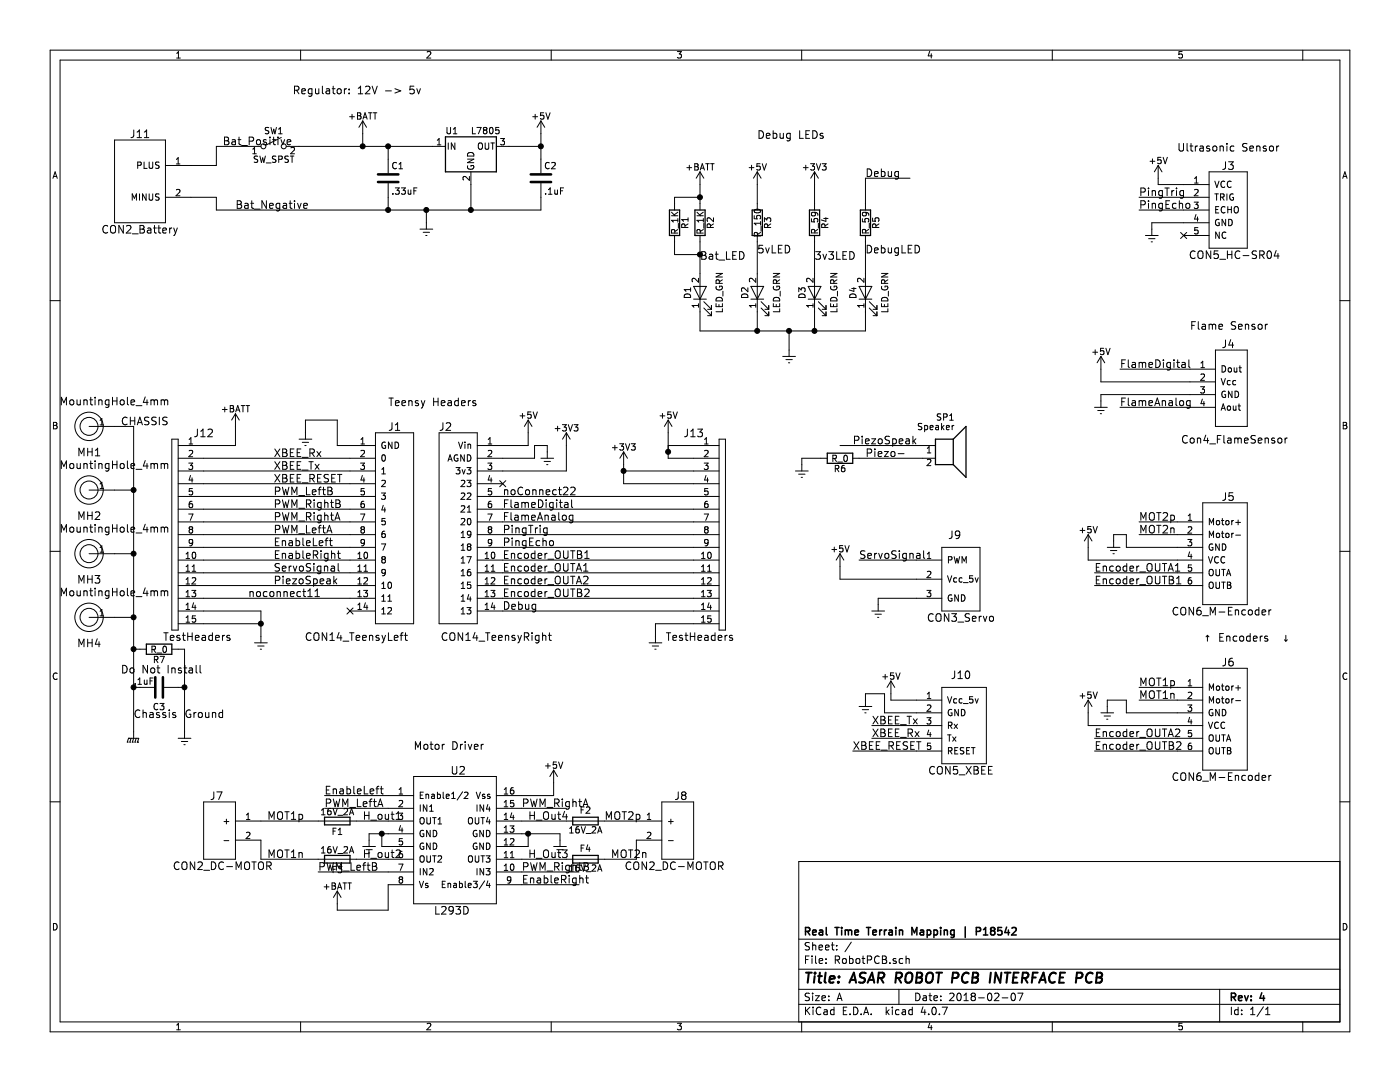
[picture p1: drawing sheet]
EESchema Schematic File Version 2
LIBS:power
LIBS:device
LIBS:switches
LIBS:relays
LIBS:motors
LIBS:transistors
LIBS:conn
LIBS:linear
LIBS:regul
LIBS:74xx
LIBS:cmos4000
LIBS:adc-dac
LIBS:MyLIB
LIBS:memory
LIBS:xilinx
LIBS:microcontrollers
LIBS:dsp
LIBS:microchip
LIBS:analog_switches
LIBS:motorola
LIBS:texas
LIBS:intel
LIBS:audio
LIBS:interface
LIBS:digital-audio
LIBS:philips
LIBS:display
LIBS:cypress
LIBS:siliconi
LIBS:opto
LIBS:atmel
LIBS:contrib
LIBS:valves
LIBS:RobotPCB-cache
EELAYER 25 0
EELAYER END
$Descr A 11000 8500
encoding utf-8
Sheet 1 1
Title "ASAR ROBOT PCB INTERFACE PCB "
Date "2018-02-07"
Rev "4"
Comp "Real Time Terrain Mapping | P18542"
Comment1 ""
Comment2 ""
Comment3 ""
Comment4 ""
$EndDescr
$Comp
L CON3_Servo J9
U 1 1
P 7200 4200
F 0 "J9" H 7500 4200 60  0000 C CNN
F 1 "CON3_Servo" H 7550 3550 60  0000 C CNN
F 2 "footprints:5-103634-2" H 7500 4200 60  0001 C CNN
F 3 "" H 7500 4200 60  0001 C CNN
F 4 "5-103634-2" H 7200 4200 60  0001 C CNN "P/N"
F 5 "TE Connectivity" H 7200 4200 60  0001 C CNN "MFG"
F 6 "CONN HEADER RTANG 3POS PCB TIN" H 7200 4200 60  0001 C CNN "Description"
F 7 "1.11" H 7200 4200 60  0001 C CNN "Cost"
	1    7200 4200
	1    0    0    -1  
$EndComp
$Comp
L CON14_TeensyRight J2
U 1 1
P 3950 4900
F 0 "J2" H 3500 6450 60  0000 C CNN
F 1 "CON14_TeensyRight" H 3900 4800 60  0000 C CNN
F 2 "Socket_Strips:Socket_Strip_Straight_1x14_Pitch2.54mm" H 3900 4800 60  0001 C CNN
F 3 "" H 3900 4800 60  0001 C CNN
F 4 "PPTC141LFBN-RC" H 3950 4900 60  0001 C CNN "P/N"
F 5 "Sullins Connector" H 3950 4900 60  0001 C CNN "MFG"
F 6 "CONN HEADER FEMALE 14POS.1\" TIN" H 3950 4900 60  0001 C CNN "Description"
F 7 ".91" H 3950 4900 60  0001 C CNN "Cost"
	1    3950 4900
	1    0    0    -1  
$EndComp
$Comp
L CON14_TeensyLeft J1
U 1 1
P 2750 4950
F 0 "J1" H 3100 6550 60  0000 C CNN
F 1 "CON14_TeensyLeft" H 2800 4900 60  0000 C CNN
F 2 "Socket_Strips:Socket_Strip_Straight_1x14_Pitch2.54mm" H 3050 6600 60  0001 C CNN
F 3 "" H 3050 6600 60  0001 C CNN
F 4 "PPTC141LFBN-RC" H 2750 4950 60  0001 C CNN "P/N"
F 5 "Sullins Connector" H 2750 4950 60  0001 C CNN "MFG"
F 6 "CONN HEADER FEMALE 14POS.1\" TIN" H 2750 4950 60  0001 C CNN "Description"
F 7 "0.91" H 2750 4950 60  0001 C CNN "Cost"
	1    2750 4950
	1    0    0    -1  
$EndComp
$Comp
L CON5_XBEE J10
U 1 1
P 7200 6050
F 0 "J10" H 7550 6800 60  0000 C CNN
F 1 "CON5_XBEE" H 7550 6050 60  0000 C CNN
F 2 "Socket_Strips:Socket_Strip_Straight_1x05_Pitch2.54mm" H 7200 6050 60  0001 C CNN
F 3 "" H 7200 6050 60  0001 C CNN
F 4 "PPTC051LFBN-RC" H 7200 6050 60  0001 C CNN "P/N"
F 5 "Sullins Connector" H 7200 6050 60  0001 C CNN "MFG"
F 6 "CONN HEADER FEM 5POS .1\" SGL TIN" H 7200 6050 60  0001 C CNN "Description"
F 7 "0.47" H 7200 6050 60  0001 C CNN "Cost"
	1    7200 6050
	1    0    0    -1  
$EndComp
$Comp
L SW_SPST SW1
U 1 1
P 2150 1150
F 0 "SW1" H 2150 1275 50  0000 C CNN
F 1 "SW_SPST" H 2150 1050 50  0000 C CNN
F 2 "footprints:WireConnection_1.20mmDrill" H 2150 1150 50  0001 C CNN
F 3 "" H 2150 1150 50  0001 C CNN
F 4 "100SP1T1B1M1QEH" H 2150 1150 60  0001 C CNN "P/N"
F 5 "E-Switch" H 2150 1150 60  0001 C CNN "MFG"
F 6 "SWITCH TOGGLE SPDT 5A 120V" H 2150 1150 60  0001 C CNN "Description"
F 7 "2.11" H 2150 1150 60  0001 C CNN "Cost"
	1    2150 1150
	1    0    0    -1  
$EndComp
$Comp
L L7805 U1
U 1 1
P 3700 1150
F 0 "U1" H 3550 1275 50  0000 C CNN
F 1 "L7805" H 3700 1275 50  0000 L CNN
F 2 "Power_Integrations:TO-220" H 3725 1000 50  0001 L CIN
F 3 "" H 3700 1100 50  0001 C CNN
F 4 "L7805CV" H 3700 1150 60  0001 C CNN "P/N"
F 5 "STMicroelectronics" H 3700 1150 60  0001 C CNN "MFG"
F 6 "IC REG LINEAR 5V 1.5A TO220AB" H 3700 1150 60  0001 C CNN "Description"
F 7 "0.45" H 3700 1150 60  0001 C CNN "Cost"
	1    3700 1150
	1    0    0    -1  
$EndComp
$Comp
L C C1
U 1 1
P 3050 1400
F 0 "C1" H 3075 1500 50  0000 L CNN
F 1 ".33uF" H 3075 1300 50  0000 L CNN
F 2 "Capacitors_SMD:C_1206_HandSoldering" H 3088 1250 50  0001 C CNN
F 3 "" H 3050 1400 50  0001 C CNN
F 4 "MURATA" H 3050 1400 60  0001 C CNN "MFG"
F 5 "CAP CER 0.33UF 50V X7R 1206" H 3050 1400 60  0001 C CNN "Description"
F 6 "GRM319R71H334KA01D" H 3050 1400 60  0001 C CNN "P/N"
F 7 ".44" H 3050 1400 60  0001 C CNN "Cost"
	1    3050 1400
	1    0    0    -1  
$EndComp
$Comp
L C C2
U 1 1
P 4250 1400
F 0 "C2" H 4275 1500 50  0000 L CNN
F 1 ".1uF" H 4275 1300 50  0000 L CNN
F 2 "Capacitors_SMD:C_1206_HandSoldering" H 4288 1250 50  0001 C CNN
F 3 "" H 4250 1400 50  0001 C CNN
F 4 "GRM319R71H104KA01D" H 4250 1400 60  0001 C CNN "P/N"
F 5 "Murata" H 4250 1400 60  0001 C CNN "MFG"
F 6 "CAP CER 0.1UF 50V X7R 1206" H 4250 1400 60  0001 C CNN "Decription"
F 7 "0.26" H 4250 1400 60  0001 C CNN "Cost"
	1    4250 1400
	1    0    0    -1  
$EndComp
$Comp
L L293D U2
U 1 1
P 3700 7100
F 0 "U2" H 3600 8150 60  0000 C CNN
F 1 "L293D" H 3550 7050 60  0000 C CNN
F 2 "footprints:L293D" H 3700 7100 60  0001 C CNN
F 3 "" H 3700 7100 60  0001 C CNN
F 4 "L293D" H 3700 7100 60  0001 C CNN "P/N"
F 5 "ST Microelectronics" H 3700 7100 60  0001 C CNN "MFG"
F 6 "IC MOTOR DRIVER PAR 16-DIP" H 3700 7100 60  0001 C CNN "Description"
F 7 "3.91" H 3700 7100 60  0001 C CNN "Cost"
	1    3700 7100
	1    0    0    -1  
$EndComp
$Comp
L Fuse F1
U 1 1
P 2650 6450
F 0 "F1" V 2730 6450 50  0000 C CNN
F 1 "16V_2A" V 2575 6450 50  0000 C CNN
F 2 "footprints:RHEF100" V 2580 6450 50  0001 C CNN
F 3 "" H 2650 6450 50  0001 C CNN
F 4 "RHEF200" V 2650 6450 60  0001 C CNN "P/N"
F 5 "Littlefuse Inc." V 2650 6450 60  0001 C CNN "MFG"
F 6 "PTC RESET FUSE 16V 2A RADIAL" V 2650 6450 60  0001 C CNN "Description"
F 7 ".60" V 2650 6450 60  0001 C CNN "Cost"
	1    2650 6450
	0    1    1    0   
$EndComp
$Comp
L Fuse F2
U 1 1
P 4600 6450
F 0 "F2" V 4680 6450 50  0000 C CNN
F 1 "16V_2A" V 4525 6450 50  0000 C CNN
F 2 "footprints:RHEF100" V 4530 6450 50  0001 C CNN
F 3 "" H 4600 6450 50  0001 C CNN
F 4 "RHEF200" V 4600 6450 60  0001 C CNN "P/N"
F 5 "Littlefuse Inc." V 4600 6450 60  0001 C CNN "MFG"
F 6 "PTC RESET FUSE 16V 2A RADIAL" V 4600 6450 60  0001 C CNN "Description"
F 7 ".60" V 4600 6450 60  0001 C CNN "Cost"
	1    4600 6450
	0    -1   -1   0   
$EndComp
$Comp
L CON2_DC-MOTOR J7
U 1 1
P 1600 6750
F 0 "J7" H 1700 7250 60  0000 C CNN
F 1 "CON2_DC-MOTOR" H 1750 6700 60  0000 C CNN
F 2 "footprints:5-103634-1" H 1750 6700 60  0001 C CNN
F 3 "" H 1750 6700 60  0001 C CNN
F 4 "5-103634-1" H 1600 6750 60  0001 C CNN "P/N"
F 5 "TE Connectivity" H 1600 6750 60  0001 C CNN "MFG"
F 6 "CONN HEADER RTANG 2POS PCB TIN" H 1600 6750 60  0001 C CNN "Description"
F 7 "0.73" H 1600 6750 60  0001 C CNN "Cost"
	1    1600 6750
	1    0    0    -1  
$EndComp
$Comp
L CON2_DC-MOTOR J8
U 1 1
P 5450 6750
F 0 "J8" H 5550 7250 60  0000 C CNN
F 1 "CON2_DC-MOTOR" H 5600 6700 60  0000 C CNN
F 2 "footprints:5-103634-1" H 5600 6700 60  0001 C CNN
F 3 "" H 5600 6700 60  0001 C CNN
F 4 "5-103634-1" H 5450 6750 60  0001 C CNN "P/N"
F 5 "TE Connectivity" H 5450 6750 60  0001 C CNN "MFG"
F 6 "CONN HEADER RTANG 2POS PCB TIN" H 5450 6750 60  0001 C CNN "Description"
F 7 "0.73" H 5450 6750 60  0001 C CNN "Cost"
	1    5450 6750
	-1   0    0    -1  
$EndComp
$Comp
L Speaker SP1
U 1 1
P 7450 3500
F 0 "SP1" H 7500 3725 50  0000 R CNN
F 1 "Speaker" H 7500 3650 50  0000 R CNN
F 2 "footprints:BUZZER" H 7450 3300 50  0001 C CNN
F 3 "" H 7440 3450 50  0001 C CNN
F 4 "PS1240P02BT" H 7450 3500 60  0001 C CNN "P/N"
F 5 "TDK" H 7450 3500 60  0001 C CNN "MFG"
F 6 "AUDIO PIEZO TRANSDUCER 30V TH" H 7450 3500 60  0001 C CNN "Description"
F 7 "0.72" H 7450 3500 60  0001 C CNN "Cost"
	1    7450 3500
	1    0    0    -1  
$EndComp
$Comp
L CON5_HC-SR04 J3
U 1 1
P 9300 1900
F 0 "J3" H 8950 2500 60  0000 C CNN
F 1 "CON5_HC-SR04" H 8900 1800 60  0000 C CNN
F 2 "footprints:5-103634-4" H 8900 1800 60  0001 C CNN
F 3 "" H 8900 1800 60  0001 C CNN
F 4 "5-103634-4" H 9300 1900 60  0001 C CNN "P/N"
F 5 "TE Connectivity" H 9300 1900 60  0001 C CNN "MFG"
F 6 "CONN HEADER RTANG 5POS PCB TIN" H 9300 1900 60  0001 C CNN "Description"
F 7 "1.32" H 9300 1900 60  0001 C CNN "Cost"
	1    9300 1900
	-1   0    0    -1  
$EndComp
$Comp
L Con4_FlameSensor J4
U 1 1
P 9350 3350
F 0 "J4" H 9050 4000 60  0000 C CNN
F 1 "Con4_FlameSensor" H 9000 3250 60  0000 C CNN
F 2 "footprints:5-103634-3" H 9000 3250 60  0001 C CNN
F 3 "" H 9000 3250 60  0001 C CNN
F 4 "5-103634-3" H 9350 3350 60  0001 C CNN "P/N"
F 5 "TE Connectivity" H 9350 3350 60  0001 C CNN "MFG"
F 6 "CONN HEADER RTANG 4POS PCB TIN" H 9350 3350 60  0001 C CNN "Description"
F 7 "1.30" H 9350 3350 60  0001 C CNN "Cost"
	1    9350 3350
	-1   0    0    -1  
$EndComp
$Comp
L R R2
U 1 1
P 5500 1750
F 0 "R2" V 5580 1750 50  0000 C CNN
F 1 "R_1K" V 5500 1750 50  0000 C CNN
F 2 "Resistors_SMD:R_1206_HandSoldering" V 5430 1750 50  0001 C CNN
F 3 "" H 5500 1750 50  0001 C CNN
F 4 "RC1206JR-071KL" V 5500 1750 60  0001 C CNN "P/N"
F 5 "Yageo" V 5500 1750 60  0001 C CNN "MFG"
F 6 "RES SMD 1K OHM 5% 1/4W 1206" V 5500 1750 60  0001 C CNN "Description"
F 7 "0.10" V 5500 1750 60  0001 C CNN "Cost"
	1    5500 1750
	1    0    0    -1  
$EndComp
$Comp
L R R3
U 1 1
P 5950 1750
F 0 "R3" V 6030 1750 50  0000 C CNN
F 1 "R_150" V 5950 1750 50  0000 C CNN
F 2 "Resistors_SMD:R_1206_HandSoldering" V 5880 1750 50  0001 C CNN
F 3 "" H 5950 1750 50  0001 C CNN
F 4 "RC1206JR-07150RL" V 5950 1750 60  0001 C CNN "P/N"
F 5 "Yageo" V 5950 1750 60  0001 C CNN "MFG"
F 6 "RES SMD 150 OHM 5% 1/4W 1206" V 5950 1750 60  0001 C CNN "Description"
F 7 "0.10" V 5950 1750 60  0001 C CNN "Cost"
	1    5950 1750
	1    0    0    -1  
$EndComp
$Comp
L R R4
U 1 1
P 6400 1750
F 0 "R4" V 6480 1750 50  0000 C CNN
F 1 "R_59" V 6400 1750 50  0000 C CNN
F 2 "Resistors_SMD:R_1206_HandSoldering" V 6330 1750 50  0001 C CNN
F 3 "" H 6400 1750 50  0001 C CNN
F 4 "RC1206FR-0759RL" V 6400 1750 60  0001 C CNN "P/N"
F 5 "Yageo" V 6400 1750 60  0001 C CNN "MFG"
F 6 "RES SMD 59 OHM 1% 1/4W 1206" V 6400 1750 60  0001 C CNN "Description"
F 7 "0.10" V 6400 1750 60  0001 C CNN "Cost"
	1    6400 1750
	1    0    0    -1  
$EndComp
$Comp
L R R5
U 1 1
P 6800 1750
F 0 "R5" V 6880 1750 50  0000 C CNN
F 1 "R_59" V 6800 1750 50  0000 C CNN
F 2 "Resistors_SMD:R_1206_HandSoldering" V 6730 1750 50  0001 C CNN
F 3 "" H 6800 1750 50  0001 C CNN
F 4 "RC1206FR-0759RL" V 6800 1750 60  0001 C CNN "P/N"
F 5 "Yageo" V 6800 1750 60  0001 C CNN "MFG"
F 6 "RES SMD 59 OHM 1% 1/4W 1206" V 6800 1750 60  0001 C CNN "Description"
F 7 "0.10" V 6800 1750 60  0001 C CNN "Cost"
	1    6800 1750
	1    0    0    -1  
$EndComp
$Comp
L LED D3
U 1 1
P 6400 2300
F 0 "D3" H 6400 2400 50  0000 C CNN
F 1 "LED_GRN" H 6400 2150 50  0000 C CNN
F 2 "LEDs:LED_D5.0mm" H 6400 2300 50  0001 C CNN
F 3 "" H 6400 2300 50  0001 C CNN
F 4 "LTL-4233" H 6400 2300 60  0001 C CNN "P/N"
F 5 "Lite-On Inc." H 6400 2300 60  0001 C CNN "MFG"
F 6 "LED GRN DIFF 5MM ROUND T/H" H 6400 2300 60  0001 C CNN "Description"
F 7 "0.36" H 6400 2300 60  0001 C CNN "Cost"
	1    6400 2300
	0    -1   -1   0   
$EndComp
$Comp
L LED D4
U 1 1
P 6800 2300
F 0 "D4" H 6800 2400 50  0000 C CNN
F 1 "LED_GRN" H 6800 2150 50  0000 C CNN
F 2 "LEDs:LED_D5.0mm" H 6800 2300 50  0001 C CNN
F 3 "" H 6800 2300 50  0001 C CNN
F 4 "LTL-4233" H 6800 2300 60  0001 C CNN "P/N"
F 5 "Lite-On Inc." H 6800 2300 60  0001 C CNN "MFG"
F 6 "LED GRN DIFF 5MM ROUND T/H" H 6800 2300 60  0001 C CNN "Description"
F 7 "0.36" H 6800 2300 60  0001 C CNN "Cost"
	1    6800 2300
	0    -1   -1   0   
$EndComp
$Comp
L LED D1
U 1 1
P 5500 2300
F 0 "D1" H 5500 2400 50  0000 C CNN
F 1 "LED_GRN" H 5500 2150 50  0000 C CNN
F 2 "LEDs:LED_D5.0mm" H 5500 2300 50  0001 C CNN
F 3 "" H 5500 2300 50  0001 C CNN
F 4 "LTL-4233" H 5500 2300 60  0001 C CNN "P/N"
F 5 "Lite-On Inc." H 5500 2300 60  0001 C CNN "MFG"
F 6 "LED GRN DIFF 5MM ROUND T/H" H 5500 2300 60  0001 C CNN "Description"
F 7 "0.36" H 5500 2300 60  0001 C CNN "Cost"
	1    5500 2300
	0    -1   -1   0   
$EndComp
$Comp
L LED D2
U 1 1
P 5950 2300
F 0 "D2" H 5950 2400 50  0000 C CNN
F 1 "LED_GRN" H 5950 2150 50  0000 C CNN
F 2 "LEDs:LED_D5.0mm" H 5950 2300 50  0001 C CNN
F 3 "" H 5950 2300 50  0001 C CNN
F 4 "LTL-4233" H 5950 2300 60  0001 C CNN "P/N"
F 5 "Lite-On Inc." H 5950 2300 60  0001 C CNN "MFG"
F 6 "LED GRN DIFF 5MM ROUND T/H" H 5950 2300 60  0001 C CNN "Description"
F 7 "0.36" H 5950 2300 60  0001 C CNN "Cost"
	1    5950 2300
	0    -1   -1   0   
$EndComp
$Comp
L Earth #PWR01
U 1 1
P 3350 1750
F 0 "#PWR01" H 3350 1500 50  0001 C CNN
F 1 "Earth" H 3350 1600 50  0001 C CNN
F 2 "" H 3350 1750 50  0001 C CNN
F 3 "" H 3350 1750 50  0001 C CNN
	1    3350 1750
	1    0    0    -1  
$EndComp
$Comp
L +BATT #PWR02
U 1 1
P 2850 1050
F 0 "#PWR02" H 2850 900 50  0001 C CNN
F 1 "+BATT" H 2850 1190 50  0000 C CNN
F 2 "" H 2850 1050 50  0001 C CNN
F 3 "" H 2850 1050 50  0001 C CNN
	1    2850 1050
	1    0    0    -1  
$EndComp
$Comp
L +5V #PWR03
U 1 1
P 4250 1050
F 0 "#PWR03" H 4250 900 50  0001 C CNN
F 1 "+5V" H 4250 1190 50  0000 C CNN
F 2 "" H 4250 1050 50  0001 C CNN
F 3 "" H 4250 1050 50  0001 C CNN
	1    4250 1050
	1    0    0    -1  
$EndComp
$Comp
L +BATT #PWR04
U 1 1
P 5500 1450
F 0 "#PWR04" H 5500 1300 50  0001 C CNN
F 1 "+BATT" H 5500 1590 50  0000 C CNN
F 2 "" H 5500 1450 50  0001 C CNN
F 3 "" H 5500 1450 50  0001 C CNN
	1    5500 1450
	1    0    0    -1  
$EndComp
$Comp
L +5V #PWR05
U 1 1
P 5950 1450
F 0 "#PWR05" H 5950 1300 50  0001 C CNN
F 1 "+5V" H 5950 1590 50  0000 C CNN
F 2 "" H 5950 1450 50  0001 C CNN
F 3 "" H 5950 1450 50  0001 C CNN
	1    5950 1450
	1    0    0    -1  
$EndComp
$Comp
L +3V3 #PWR06
U 1 1
P 6400 1450
F 0 "#PWR06" H 6400 1300 50  0001 C CNN
F 1 "+3V3" H 6400 1590 50  0000 C CNN
F 2 "" H 6400 1450 50  0001 C CNN
F 3 "" H 6400 1450 50  0001 C CNN
	1    6400 1450
	1    0    0    -1  
$EndComp
$Comp
L Earth #PWR07
U 1 1
P 2400 3400
F 0 "#PWR07" H 2400 3150 50  0001 C CNN
F 1 "Earth" H 2400 3250 50  0001 C CNN
F 2 "" H 2400 3400 50  0001 C CNN
F 3 "" H 2400 3400 50  0001 C CNN
	1    2400 3400
	1    0    0    -1  
$EndComp
Text Label 2150 3700 0    60   ~ 0
XBEE_Tx
Text Label 2150 3600 0    60   ~ 0
XBEE_Rx
Text Label 2150 3800 0    60   ~ 0
XBEE_RESET
Text Label 2150 3900 0    60   ~ 0
PWM_LeftB
Text Label 2150 4000 0    60   ~ 0
PWM_RightB
Text Label 2150 4100 0    60   ~ 0
PWM_RightA
Text Label 2150 4200 0    60   ~ 0
PWM_LeftA
Text Label 2150 4300 0    60   ~ 0
EnableLeft
Text Label 2150 4400 0    60   ~ 0
EnableRight
Text Label 2150 4500 0    60   ~ 0
ServoSignal
Text Label 2150 4600 0    60   ~ 0
PiezoSpeak
$Comp
L +5V #PWR08
U 1 1
P 4150 3400
F 0 "#PWR08" H 4150 3250 50  0001 C CNN
F 1 "+5V" H 4150 3540 50  0000 C CNN
F 2 "" H 4150 3400 50  0001 C CNN
F 3 "" H 4150 3400 50  0001 C CNN
	1    4150 3400
	1    0    0    -1  
$EndComp
$Comp
L Earth #PWR09
U 1 1
P 4300 3550
F 0 "#PWR09" H 4300 3300 50  0001 C CNN
F 1 "Earth" H 4300 3400 50  0001 C CNN
F 2 "" H 4300 3550 50  0001 C CNN
F 3 "" H 4300 3550 50  0001 C CNN
	1    4300 3550
	1    0    0    -1  
$EndComp
$Comp
L +3V3 #PWR010
U 1 1
P 4450 3500
F 0 "#PWR010" H 4450 3350 50  0001 C CNN
F 1 "+3V3" H 4450 3640 50  0000 C CNN
F 2 "" H 4450 3500 50  0001 C CNN
F 3 "" H 4450 3500 50  0001 C CNN
	1    4450 3500
	1    0    0    -1  
$EndComp
Text Label 3950 4500 0    60   ~ 0
Encoder_OUTA1
Text Label 3950 4400 0    60   ~ 0
Encoder_OUTB1
Text Label 3950 4600 0    60   ~ 0
Encoder_OUTA2
Text Label 3950 4700 0    60   ~ 0
Encoder_OUTB2
Text Label 3950 4000 0    60   ~ 0
FlameDigital
Text Label 3950 4100 0    60   ~ 0
FlameAnalog
Text Label 3950 4200 0    60   ~ 0
PingTrig
Text Label 3950 4300 0    60   ~ 0
PingEcho
Text Label 3950 4800 0    60   ~ 0
Debug
Text Label 6800 1400 0    60   ~ 0
Debug
Text Label 2100 6450 0    60   ~ 0
MOT1p
Text Label 2100 6750 0    60   ~ 0
MOT1n
$Comp
L Earth #PWR011
U 1 1
P 2900 6600
F 0 "#PWR011" H 2900 6350 50  0001 C CNN
F 1 "Earth" H 2900 6450 50  0001 C CNN
F 2 "" H 2900 6600 50  0001 C CNN
F 3 "" H 2900 6600 50  0001 C CNN
	1    2900 6600
	1    0    0    -1  
$EndComp
Text Label 2550 6250 0    60   ~ 0
EnableLeft
Text Label 2550 6350 0    60   ~ 0
PWM_LeftA
Text Label 2500 6850 0    60   ~ 0
PWM_LeftB
$Comp
L +BATT #PWR012
U 1 1
P 2650 7100
F 0 "#PWR012" H 2650 6950 50  0001 C CNN
F 1 "+BATT" H 2650 7240 50  0000 C CNN
F 2 "" H 2650 7100 50  0001 C CNN
F 3 "" H 2650 7100 50  0001 C CNN
	1    2650 7100
	1    0    0    -1  
$EndComp
$Comp
L +5V #PWR013
U 1 1
P 4350 6150
F 0 "#PWR013" H 4350 6000 50  0001 C CNN
F 1 "+5V" H 4350 6290 50  0000 C CNN
F 2 "" H 4350 6150 50  0001 C CNN
F 3 "" H 4350 6150 50  0001 C CNN
	1    4350 6150
	1    0    0    -1  
$EndComp
Text Label 4100 6350 0    60   ~ 0
PWM_RightA
Text Label 4750 6450 0    60   ~ 0
MOT2p
Text Label 4800 6750 0    60   ~ 0
MOT2n
$Comp
L Earth #PWR014
U 1 1
P 4400 6600
F 0 "#PWR014" H 4400 6350 50  0001 C CNN
F 1 "Earth" H 4400 6450 50  0001 C CNN
F 2 "" H 4400 6600 50  0001 C CNN
F 3 "" H 4400 6600 50  0001 C CNN
	1    4400 6600
	1    0    0    -1  
$EndComp
Text Label 4100 6850 0    60   ~ 0
PWM_RightB
Text Label 4100 6950 0    60   ~ 0
EnableRight
Text Label 6700 3500 0    60   ~ 0
PiezoSpeak
Text Label 6750 4400 0    60   ~ 0
ServoSignal
$Comp
L +5V #PWR015
U 1 1
P 6600 4450
F 0 "#PWR015" H 6600 4300 50  0001 C CNN
F 1 "+5V" H 6600 4590 50  0000 C CNN
F 2 "" H 6600 4450 50  0001 C CNN
F 3 "" H 6600 4450 50  0001 C CNN
	1    6600 4450
	1    0    0    -1  
$EndComp
$Comp
L Earth #PWR016
U 1 1
P 6900 4750
F 0 "#PWR016" H 6900 4500 50  0001 C CNN
F 1 "Earth" H 6900 4600 50  0001 C CNN
F 2 "" H 6900 4750 50  0001 C CNN
F 3 "" H 6900 4750 50  0001 C CNN
	1    6900 4750
	1    0    0    -1  
$EndComp
$Comp
L +5V #PWR017
U 1 1
P 7000 5450
F 0 "#PWR017" H 7000 5300 50  0001 C CNN
F 1 "+5V" H 7000 5590 50  0000 C CNN
F 2 "" H 7000 5450 50  0001 C CNN
F 3 "" H 7000 5450 50  0001 C CNN
	1    7000 5450
	1    0    0    -1  
$EndComp
$Comp
L Earth #PWR018
U 1 1
P 6800 5500
F 0 "#PWR018" H 6800 5250 50  0001 C CNN
F 1 "Earth" H 6800 5350 50  0001 C CNN
F 2 "" H 6800 5500 50  0001 C CNN
F 3 "" H 6800 5500 50  0001 C CNN
	1    6800 5500
	1    0    0    -1  
$EndComp
Text Label 6850 5700 0    60   ~ 0
XBEE_Tx
Text Label 6850 5800 0    60   ~ 0
XBEE_Rx
Text Label 6700 5900 0    60   ~ 0
XBEE_RESET
$Comp
L +5V #PWR019
U 1 1
P 9100 1400
F 0 "#PWR019" H 9100 1250 50  0001 C CNN
F 1 "+5V" H 9100 1540 50  0000 C CNN
F 2 "" H 9100 1400 50  0001 C CNN
F 3 "" H 9100 1400 50  0001 C CNN
	1    9100 1400
	1    0    0    -1  
$EndComp
Text Label 8950 1550 0    60   ~ 0
PingTrig
Text Label 8950 1650 0    60   ~ 0
PingEcho
$Comp
L Earth #PWR020
U 1 1
P 9050 1800
F 0 "#PWR020" H 9050 1550 50  0001 C CNN
F 1 "Earth" H 9050 1650 50  0001 C CNN
F 2 "" H 9050 1800 50  0001 C CNN
F 3 "" H 9050 1800 50  0001 C CNN
	1    9050 1800
	1    0    0    -1  
$EndComp
Text Label 8800 2900 0    60   ~ 0
FlameDigital
Text Label 8800 3200 0    60   ~ 0
FlameAnalog
$Comp
L Earth #PWR021
U 1 1
P 8650 3150
F 0 "#PWR021" H 8650 2900 50  0001 C CNN
F 1 "Earth" H 8650 3000 50  0001 C CNN
F 2 "" H 8650 3150 50  0001 C CNN
F 3 "" H 8650 3150 50  0001 C CNN
	1    8650 3150
	1    0    0    -1  
$EndComp
$Comp
L +5V #PWR022
U 1 1
P 8650 2900
F 0 "#PWR022" H 8650 2750 50  0001 C CNN
F 1 "+5V" H 8650 3040 50  0000 C CNN
F 2 "" H 8650 2900 50  0001 C CNN
F 3 "" H 8650 2900 50  0001 C CNN
	1    8650 2900
	1    0    0    -1  
$EndComp
$Comp
L CON6_M-Encoder J5
U 1 1
P 9250 4700
F 0 "J5" H 8850 5500 60  0000 C CNN
F 1 "CON6_M-Encoder" H 8900 4600 60  0000 C CNN
F 2 "footprints:5-103634-5" H 8900 4600 60  0001 C CNN
F 3 "" H 8900 4600 60  0001 C CNN
F 4 "5-103634-5" H 9250 4700 60  0001 C CNN "P/N"
F 5 "TE Connectivity" H 9250 4700 60  0001 C CNN "MFG"
F 6 "CONN HEADER RTANG 6POS PCB TIN" H 9250 4700 60  0001 C CNN "Description"
F 7 "1.40" H 9250 4700 60  0001 C CNN "Cost"
	1    9250 4700
	-1   0    0    -1  
$EndComp
$Comp
L CON6_M-Encoder J6
U 1 1
P 9250 6000
F 0 "J6" H 8850 6800 60  0000 C CNN
F 1 "CON6_M-Encoder" H 8900 5900 60  0000 C CNN
F 2 "footprints:5-103634-5" H 8900 5900 60  0001 C CNN
F 3 "" H 8900 5900 60  0001 C CNN
F 4 "5-103634-5" H 9250 6000 60  0001 C CNN "P/N"
F 5 "TE Connectivity" H 9250 6000 60  0001 C CNN "MFG"
F 6 "CONN HEADER RTANG 6POS PCB TIN" H 9250 6000 60  0001 C CNN "Description"
F 7 "1.40" H 9250 6000 60  0001 C CNN "Cost"
	1    9250 6000
	-1   0    0    -1  
$EndComp
Text Label 8950 4100 0    60   ~ 0
MOT2p
Text Label 8950 4200 0    60   ~ 0
MOT2n
Text Label 8600 4500 0    60   ~ 0
Encoder_OUTA1
Text Label 8600 4600 0    60   ~ 0
Encoder_OUTB1
$Comp
L Earth #PWR023
U 1 1
P 8750 4250
F 0 "#PWR023" H 8750 4000 50  0001 C CNN
F 1 "Earth" H 8750 4100 50  0001 C CNN
F 2 "" H 8750 4250 50  0001 C CNN
F 3 "" H 8750 4250 50  0001 C CNN
	1    8750 4250
	1    0    0    -1  
$EndComp
$Comp
L +5V #PWR024
U 1 1
P 8550 4300
F 0 "#PWR024" H 8550 4150 50  0001 C CNN
F 1 "+5V" H 8550 4440 50  0000 C CNN
F 2 "" H 8550 4300 50  0001 C CNN
F 3 "" H 8550 4300 50  0001 C CNN
	1    8550 4300
	1    0    0    -1  
$EndComp
Text Label 8600 5800 0    60   ~ 0
Encoder_OUTA2
Text Label 8600 5900 0    60   ~ 0
Encoder_OUTB2
$Comp
L +5V #PWR025
U 1 1
P 8550 5600
F 0 "#PWR025" H 8550 5450 50  0001 C CNN
F 1 "+5V" H 8550 5740 50  0000 C CNN
F 2 "" H 8550 5600 50  0001 C CNN
F 3 "" H 8550 5600 50  0001 C CNN
	1    8550 5600
	1    0    0    -1  
$EndComp
$Comp
L Earth #PWR026
U 1 1
P 8700 5550
F 0 "#PWR026" H 8700 5300 50  0001 C CNN
F 1 "Earth" H 8700 5400 50  0001 C CNN
F 2 "" H 8700 5550 50  0001 C CNN
F 3 "" H 8700 5550 50  0001 C CNN
	1    8700 5550
	1    0    0    -1  
$EndComp
$Comp
L TestHeaders J12
U 1 1
P 1600 4950
F 0 "J12" H 1600 6500 60  0000 C CNN
F 1 "TestHeaders" H 1550 4900 60  0000 C CNN
F 2 "Pin_Headers:Pin_Header_Straight_1x15_Pitch2.54mm" H 1600 4950 60  0001 C CNN
F 3 "" H 1600 4950 60  0001 C CNN
F 4 "PRPC015SAAN-RC" H 1600 4950 60  0001 C CNN "P/N"
F 5 "Sullins Connector" H 1600 4950 60  0001 C CNN "MFG"
F 6 "CONN HEADER .100\" SNGL STR 15POS" H 1600 4950 60  0001 C CNN "Description"
F 7 "0.38" H 1600 4950 60  0001 C CNN "Cost"
	1    1600 4950
	1    0    0    -1  
$EndComp
$Comp
L TestHeaders J13
U 1 1
P 5450 4950
F 0 "J13" H 5450 6500 60  0000 C CNN
F 1 "TestHeaders" H 5400 4900 60  0000 C CNN
F 2 "Pin_Headers:Pin_Header_Straight_1x15_Pitch2.54mm" H 5450 4950 60  0001 C CNN
F 3 "" H 5450 4950 60  0001 C CNN
F 4 "PRPC015SAAN-RC" H 5450 4950 60  0001 C CNN "P/N"
F 5 "Sullins Connector" H 5450 4950 60  0001 C CNN "MFG"
F 6 "CONN HEADER .100\" SNGL STR 15POS" H 5450 4950 60  0001 C CNN "Description"
F 7 ".38" H 5450 4950 60  0001 C CNN "Cost"
	1    5450 4950
	-1   0    0    -1  
$EndComp
$Comp
L +BATT #PWR027
U 1 1
P 1850 3350
F 0 "#PWR027" H 1850 3200 50  0001 C CNN
F 1 "+BATT" H 1850 3490 50  0000 C CNN
F 2 "" H 1850 3350 50  0001 C CNN
F 3 "" H 1850 3350 50  0001 C CNN
	1    1850 3350
	1    0    0    -1  
$EndComp
$Comp
L Earth #PWR028
U 1 1
P 2050 5000
F 0 "#PWR028" H 2050 4750 50  0001 C CNN
F 1 "Earth" H 2050 4850 50  0001 C CNN
F 2 "" H 2050 5000 50  0001 C CNN
F 3 "" H 2050 5000 50  0001 C CNN
	1    2050 5000
	1    0    0    -1  
$EndComp
$Comp
L +5V #PWR029
U 1 1
P 5250 3400
F 0 "#PWR029" H 5250 3250 50  0001 C CNN
F 1 "+5V" H 5250 3540 50  0000 C CNN
F 2 "" H 5250 3400 50  0001 C CNN
F 3 "" H 5250 3400 50  0001 C CNN
	1    5250 3400
	1    0    0    -1  
$EndComp
$Comp
L +3V3 #PWR030
U 1 1
P 4900 3650
F 0 "#PWR030" H 4900 3500 50  0001 C CNN
F 1 "+3V3" H 4900 3790 50  0000 C CNN
F 2 "" H 4900 3650 50  0001 C CNN
F 3 "" H 4900 3650 50  0001 C CNN
	1    4900 3650
	1    0    0    -1  
$EndComp
$Comp
L Earth #PWR031
U 1 1
P 5150 5000
F 0 "#PWR031" H 5150 4750 50  0001 C CNN
F 1 "Earth" H 5150 4850 50  0001 C CNN
F 2 "" H 5150 5000 50  0001 C CNN
F 3 "" H 5150 5000 50  0001 C CNN
	1    5150 5000
	1    0    0    -1  
$EndComp
$Comp
L Earth #PWR032
U 1 1
P 6200 2750
F 0 "#PWR032" H 6200 2500 50  0001 C CNN
F 1 "Earth" H 6200 2600 50  0001 C CNN
F 2 "" H 6200 2750 50  0001 C CNN
F 3 "" H 6200 2750 50  0001 C CNN
	1    6200 2750
	1    0    0    -1  
$EndComp
NoConn ~ 3950 3800
NoConn ~ 2750 4800
NoConn ~ 9300 1850
$Comp
L R R1
U 1 1
P 5300 1750
F 0 "R1" V 5380 1750 50  0000 C CNN
F 1 "R_1K" V 5300 1750 50  0000 C CNN
F 2 "Resistors_SMD:R_1206_HandSoldering" V 5230 1750 50  0001 C CNN
F 3 "" H 5300 1750 50  0001 C CNN
F 4 "RC1206JR-071KL" V 5300 1750 60  0001 C CNN "P/N"
F 5 "Yageo" V 5300 1750 60  0001 C CNN "MFG"
F 6 "RES SMD 1K OHM 5% 1/4W 1206" V 5300 1750 60  0001 C CNN "Descrpition"
F 7 "0.10" V 5300 1750 60  0001 C CNN "Cost"
	1    5300 1750
	1    0    0    -1  
$EndComp
$Comp
L CON2_Battery J11
U 1 1
P 1300 1750
F 0 "J11" H 1500 2450 60  0000 C CNN
F 1 "CON2_Battery" H 1500 1700 60  0000 C CNN
F 2 "Connectors_JST:JST_PH_B2B-PH-K_02x2.00mm_Straight" H 1500 1700 60  0001 C CNN
F 3 "" H 1500 1700 60  0001 C CNN
F 4 "B2B-PH-K-S(LF)(SN" H 1300 1750 60  0001 C CNN "P/N"
F 5 "JST Sales America Inc" H 1300 1750 60  0001 C CNN "MFG"
F 6 "CONN HEADER PH TOP 2POS 2MM" H 1300 1750 60  0001 C CNN "Description"
F 7 ".17" H 1300 1750 60  0001 C CNN "Cost"
	1    1300 1750
	-1   0    0    -1  
$EndComp
$Comp
L MountingHole MH1
U 1 1
P 700 3350
F 0 "MH1" H 700 3150 60  0000 C CNN
F 1 "MountingHole_4mm" H 900 3550 60  0000 C CNN
F 2 "Mounting_Holes:MountingHole_4mm_Pad" H 700 3350 60  0001 C CNN
F 3 "" H 700 3350 60  0001 C CNN
	1    700  3350
	1    0    0    -1  
$EndComp
$Comp
L MountingHole MH2
U 1 1
P 700 3850
F 0 "MH2" H 700 3650 60  0000 C CNN
F 1 "MountingHole_4mm" H 900 4050 60  0000 C CNN
F 2 "Mounting_Holes:MountingHole_4mm_Pad" H 700 3850 60  0001 C CNN
F 3 "" H 700 3850 60  0001 C CNN
	1    700  3850
	1    0    0    -1  
$EndComp
$Comp
L MountingHole MH3
U 1 1
P 700 4350
F 0 "MH3" H 700 4150 60  0000 C CNN
F 1 "MountingHole_4mm" H 900 4550 60  0000 C CNN
F 2 "Mounting_Holes:MountingHole_4mm_Pad" H 700 4350 60  0001 C CNN
F 3 "" H 700 4350 60  0001 C CNN
	1    700  4350
	1    0    0    -1  
$EndComp
$Comp
L MountingHole MH4
U 1 1
P 700 4850
F 0 "MH4" H 700 4650 60  0000 C CNN
F 1 "MountingHole_4mm" H 900 5050 60  0000 C CNN
F 2 "Mounting_Holes:MountingHole_4mm_Pad" H 700 4850 60  0001 C CNN
F 3 "" H 700 4850 60  0001 C CNN
	1    700  4850
	1    0    0    -1  
$EndComp
Text Label 1850 1650 0    60   ~ 0
Bat_Negative
Text Label 5500 2050 0    60   ~ 0
Bat_LED
Text Label 5950 2000 0    60   ~ 0
5vLED
Text Label 6400 2050 0    60   ~ 0
3v3LED
Text Label 6800 2000 0    60   ~ 0
DebugLED
Text Label 2850 6450 0    60   ~ 0
H_out1
Text Label 4150 6450 0    60   ~ 0
H_Out4
Text Label 3950 3900 0    60   ~ 0
noConnect22
Text Label 1950 4700 0    60   ~ 0
noconnect11
Text Label 8950 5400 0    60   ~ 0
MOT1p
Text Label 8950 5500 0    60   ~ 0
MOT1n
$Comp
L Fuse F4
U 1 1
P 4600 6750
F 0 "F4" V 4680 6750 50  0000 C CNN
F 1 "16V_2A" V 4525 6750 50  0000 C CNN
F 2 "footprints:RHEF100" V 4530 6750 50  0001 C CNN
F 3 "" H 4600 6750 50  0001 C CNN
F 4 "RHEF200" V 4600 6750 60  0001 C CNN "P/N"
F 5 "Littlefuse Inc." V 4600 6750 60  0001 C CNN "MFG"
F 6 "PTC RESET FUSE 16V 2A RADIAL" V 4600 6750 60  0001 C CNN "Description"
F 7 ".60" V 4600 6750 60  0001 C CNN "Cost"
	1    4600 6750
	0    -1   -1   0   
$EndComp
Text Label 4150 6750 0    60   ~ 0
H_Out3
$Comp
L Fuse F3
U 1 1
P 2650 6750
F 0 "F3" V 2730 6750 50  0000 C CNN
F 1 "16V_2A" V 2575 6750 50  0000 C CNN
F 2 "footprints:RHEF100" V 2580 6750 50  0001 C CNN
F 3 "" H 2650 6750 50  0001 C CNN
F 4 "RHEF200" V 2650 6750 60  0001 C CNN "P/N"
F 5 "Littlefuse Inc." V 2650 6750 60  0001 C CNN "MFG"
F 6 "PTC RESET FUSE 16V 2A RADIAL" V 2650 6750 60  0001 C CNN "Description"
F 7 ".60" V 2650 6750 60  0001 C CNN "Cost"
	1    2650 6750
	0    1    1    0   
$EndComp
Text Label 2850 6750 0    60   ~ 0
H_out2
$Comp
L Earth #PWR033
U 1 1
P 1450 5750
F 0 "#PWR033" H 1450 5500 50  0001 C CNN
F 1 "Earth" H 1450 5600 50  0001 C CNN
F 2 "" H 1450 5750 50  0001 C CNN
F 3 "" H 1450 5750 50  0001 C CNN
	1    1450 5750
	1    0    0    -1  
$EndComp
$Comp
L R R7
U 1 1
P 1250 5100
F 0 "R7" V 1330 5100 50  0000 C CNN
F 1 "R_0" V 1250 5100 50  0000 C CNN
F 2 "Resistors_SMD:R_1206_HandSoldering" V 1180 5100 50  0001 C CNN
F 3 "" H 1250 5100 50  0001 C CNN
F 4 "RC1206JR-070RL" V 1250 5100 60  0001 C CNN "P/N"
F 5 "Yageo" V 1250 5100 60  0001 C CNN "MFG"
F 6 "RES SMD 0 OHM JUMPER 1/4W 1206" V 1250 5100 60  0001 C CNN "Description"
F 7 "0.10" V 1250 5100 60  0001 C CNN "Cost"
	1    1250 5100
	0    1    1    0   
$EndComp
$Comp
L GNDPWR #Chassis034
U 1 1
P 1050 5750
F 0 "#Chassis034" H 1050 5550 50  0001 C CNN
F 1 "GNDPWR" H 1050 5620 50  0001 C CNN
F 2 "" H 1050 5700 50  0001 C CNN
F 3 "" H 1050 5700 50  0001 C CNN
	1    1050 5750
	1    0    0    -1  
$EndComp
Wire Wire Line
	5500 1900 5500 2150
Wire Wire Line
	5950 1900 5950 2150
Wire Wire Line
	6400 1900 6400 2150
Wire Wire Line
	6800 1900 6800 2150
Wire Wire Line
	1700 1650 4250 1650
Wire Wire Line
	3050 1150 3050 1250
Connection ~ 3050 1150
Wire Wire Line
	3050 1650 3050 1550
Connection ~ 3050 1650
Wire Wire Line
	3700 1650 3700 1450
Connection ~ 3700 1650
Wire Wire Line
	4250 1650 4250 1550
Wire Wire Line
	4000 1150 4250 1150
Wire Wire Line
	4250 1050 4250 1250
Wire Wire Line
	3350 1650 3350 1750
Connection ~ 3350 1650
Wire Wire Line
	2850 1050 2850 1150
Connection ~ 2850 1150
Connection ~ 4250 1150
Wire Wire Line
	5500 1450 5500 1600
Wire Wire Line
	5950 1450 5950 1600
Wire Wire Line
	6400 1450 6400 1600
Wire Wire Line
	5500 2450 5500 2600
Wire Wire Line
	5500 2600 6800 2600
Wire Wire Line
	6800 2600 6800 2450
Wire Wire Line
	6400 2450 6400 2600
Connection ~ 6400 2600
Wire Wire Line
	5950 2450 5950 2600
Connection ~ 5950 2600
Wire Wire Line
	2750 3500 2650 3500
Wire Wire Line
	2650 3500 2650 3300
Wire Wire Line
	2650 3300 2400 3300
Wire Wire Line
	2400 3300 2400 3400
Wire Wire Line
	1600 3600 2750 3600
Wire Wire Line
	1600 3700 2750 3700
Wire Wire Line
	1600 3800 2750 3800
Wire Wire Line
	1600 3900 2750 3900
Wire Wire Line
	1600 4000 2750 4000
Wire Wire Line
	1600 4100 2750 4100
Wire Wire Line
	1600 4200 2750 4200
Wire Wire Line
	1600 4300 2750 4300
Wire Wire Line
	1600 4400 2750 4400
Wire Wire Line
	1600 4500 2750 4500
Wire Wire Line
	1600 4600 2750 4600
Wire Wire Line
	3950 3500 4150 3500
Wire Wire Line
	4150 3500 4150 3400
Wire Wire Line
	3950 3600 4200 3600
Wire Wire Line
	4200 3600 4200 3500
Wire Wire Line
	4200 3500 4300 3500
Wire Wire Line
	4300 3500 4300 3550
Wire Wire Line
	3950 3700 4450 3700
Wire Wire Line
	4450 3700 4450 3500
Wire Wire Line
	3950 4000 5450 4000
Wire Wire Line
	3950 4100 5450 4100
Wire Wire Line
	3950 4200 5450 4200
Wire Wire Line
	3950 4300 5450 4300
Wire Wire Line
	3950 4400 5450 4400
Wire Wire Line
	3950 4500 5450 4500
Wire Wire Line
	3950 4600 5450 4600
Wire Wire Line
	3950 4700 5450 4700
Wire Wire Line
	3950 4800 5450 4800
Wire Wire Line
	6800 1400 6800 1600
Wire Wire Line
	6800 1400 7150 1400
Wire Wire Line
	2500 6450 2050 6450
Wire Wire Line
	2050 6750 2050 6600
Wire Wire Line
	2900 6550 3050 6550
Wire Wire Line
	2900 6550 2900 6600
Wire Wire Line
	2500 6850 3050 6850
Wire Wire Line
	3050 6250 2550 6250
Wire Wire Line
	3050 6350 2550 6350
Wire Wire Line
	3050 6450 2800 6450
Wire Wire Line
	3050 6950 3050 7150
Wire Wire Line
	3050 7150 2650 7150
Wire Wire Line
	2650 7150 2650 7100
Wire Wire Line
	4100 6250 4350 6250
Wire Wire Line
	4350 6250 4350 6150
Wire Wire Line
	4100 6350 4450 6350
Wire Wire Line
	4100 6450 4450 6450
Wire Wire Line
	4750 6450 5000 6450
Wire Wire Line
	5000 6750 5000 6600
Wire Wire Line
	4100 6650 4150 6650
Wire Wire Line
	4150 6650 4150 6550
Wire Wire Line
	4100 6550 4400 6550
Wire Wire Line
	4400 6550 4400 6600
Connection ~ 4150 6550
Wire Wire Line
	3050 6650 3000 6650
Wire Wire Line
	3000 6650 3000 6550
Connection ~ 3000 6550
Wire Wire Line
	4100 6850 4550 6850
Wire Wire Line
	4100 6950 4550 6950
Wire Wire Line
	6600 3500 7250 3500
Wire Wire Line
	7250 3600 6750 3600
Wire Wire Line
	7200 4400 6750 4400
Wire Wire Line
	7200 4550 6600 4550
Wire Wire Line
	6600 4550 6600 4450
Wire Wire Line
	7200 4700 6900 4700
Wire Wire Line
	6900 4700 6900 4750
Wire Wire Line
	7200 5500 7000 5500
Wire Wire Line
	7000 5500 7000 5450
Wire Wire Line
	7200 5600 6950 5600
Wire Wire Line
	6950 5600 6950 5450
Wire Wire Line
	6950 5450 6800 5450
Wire Wire Line
	6800 5450 6800 5500
Wire Wire Line
	7200 5700 6850 5700
Wire Wire Line
	7200 5800 6850 5800
Wire Wire Line
	7200 5900 6700 5900
Wire Wire Line
	9300 1450 9100 1450
Wire Wire Line
	9100 1450 9100 1400
Wire Wire Line
	9300 1550 8950 1550
Wire Wire Line
	9300 1650 8950 1650
Wire Wire Line
	9300 1750 9050 1750
Wire Wire Line
	9050 1750 9050 1800
Wire Wire Line
	9350 2900 8800 2900
Wire Wire Line
	9350 3200 8800 3200
Wire Wire Line
	9350 3000 8650 3000
Wire Wire Line
	8650 3000 8650 2900
Wire Wire Line
	9350 3100 8650 3100
Wire Wire Line
	8650 3100 8650 3150
Wire Wire Line
	9250 4100 8950 4100
Wire Wire Line
	9250 4200 8950 4200
Wire Wire Line
	9250 4500 8600 4500
Wire Wire Line
	9250 4600 8600 4600
Wire Wire Line
	9250 4300 8850 4300
Wire Wire Line
	8850 4300 8850 4200
Wire Wire Line
	8850 4200 8750 4200
Wire Wire Line
	8750 4200 8750 4250
Wire Wire Line
	9250 4400 8550 4400
Wire Wire Line
	8550 4400 8550 4300
Wire Wire Line
	9250 5400 8950 5400
Wire Wire Line
	9250 5500 8950 5500
Wire Wire Line
	9250 5800 8600 5800
Wire Wire Line
	9250 5900 8600 5900
Wire Wire Line
	9250 5600 8850 5600
Wire Wire Line
	8850 5600 8850 5500
Wire Wire Line
	8850 5500 8700 5500
Wire Wire Line
	8700 5500 8700 5550
Wire Wire Line
	9250 5700 8550 5700
Wire Wire Line
	8550 5700 8550 5600
Wire Wire Line
	1850 3350 1850 3500
Wire Wire Line
	1850 3500 1600 3500
Wire Wire Line
	2050 4800 2050 5000
Wire Wire Line
	1600 4800 2050 4800
Wire Wire Line
	1600 4900 2050 4900
Connection ~ 2050 4900
Wire Wire Line
	5250 3600 5450 3600
Wire Wire Line
	5250 3400 5250 3600
Wire Wire Line
	5450 3500 5250 3500
Wire Wire Line
	5250 3500 5250 3550
Connection ~ 5250 3550
Wire Wire Line
	5450 3700 4900 3700
Wire Wire Line
	4900 3650 4900 3800
Wire Wire Line
	4900 3800 5450 3800
Connection ~ 4900 3700
Wire Wire Line
	5450 4900 5150 4900
Wire Wire Line
	5150 4900 5150 5000
Wire Wire Line
	3950 3900 5450 3900
Wire Wire Line
	1600 4700 2750 4700
Wire Wire Line
	6200 2750 6200 2600
Connection ~ 6200 2600
Wire Wire Line
	5300 1600 5300 1550
Wire Wire Line
	5300 1550 5500 1550
Connection ~ 5500 1550
Wire Wire Line
	5300 1900 5300 2000
Wire Wire Line
	5300 2000 5500 2000
Connection ~ 5500 2000
Wire Wire Line
	900  3350 1050 3350
Wire Wire Line
	1050 3350 1050 5750
Wire Wire Line
	900  3850 1050 3850
Connection ~ 1050 3850
Wire Wire Line
	900  4350 1050 4350
Connection ~ 1050 4350
Wire Wire Line
	900  4850 1050 4850
Connection ~ 1050 4850
Wire Wire Line
	4750 6750 5000 6750
Wire Wire Line
	4450 6750 4100 6750
Wire Wire Line
	3050 6750 2800 6750
Wire Wire Line
	2500 6750 2050 6750
Connection ~ 1050 5100
Wire Wire Line
	1450 5100 1450 5750
Wire Wire Line
	1100 5100 1050 5100
Text Label 950  3350 0    60   ~ 0
CHASSIS
$Comp
L R R6
U 1 1
P 6600 3600
F 0 "R6" V 6680 3600 50  0000 C CNN
F 1 "R_0" V 6600 3600 50  0000 C CNN
F 2 "Resistors_SMD:R_1206_HandSoldering" V 6530 3600 50  0001 C CNN
F 3 "" H 6600 3600 50  0001 C CNN
F 4 "RC1206JR-070RL" V 6600 3600 60  0001 C CNN "P/N"
F 5 "Yageo" V 6600 3600 60  0001 C CNN "MFG"
F 6 "RES SMD 0 OHM JUMPER 1/4W 1206" V 6600 3600 60  0001 C CNN "Description"
F 7 "0.10" V 6600 3600 60  0001 C CNN "Cost"
	1    6600 3600
	0    1    1    0   
$EndComp
$Comp
L Earth #PWR035
U 1 1
P 6300 3650
F 0 "#PWR035" H 6300 3400 50  0001 C CNN
F 1 "Earth" H 6300 3500 50  0001 C CNN
F 2 "" H 6300 3650 50  0001 C CNN
F 3 "" H 6300 3650 50  0001 C CNN
	1    6300 3650
	1    0    0    -1  
$EndComp
Wire Wire Line
	6300 3600 6450 3600
$Comp
L C C3
U 1 1
P 1250 5400
F 0 "C3" V 1400 5350 50  0000 L CNN
F 1 ".1uF" V 1200 5200 50  0000 L CNN
F 2 "Capacitors_SMD:C_1206_HandSoldering" H 1288 5250 50  0001 C CNN
F 3 "" H 1250 5400 50  0001 C CNN
F 4 "GRM319R71H104KA01D" H 1250 5400 60  0001 C CNN "P/N"
F 5 "Murata" H 1250 5400 60  0001 C CNN "MFG"
F 6 "CAP CER 0.1UF 50V X7R 1206" H 1250 5400 60  0001 C CNN "Decription"
F 7 "0.26" H 1250 5400 60  0001 C CNN "Cost"
	1    1250 5400
	0    1    1    0   
$EndComp
Connection ~ 1050 5400
Connection ~ 1450 5400
Wire Wire Line
	1450 5100 1400 5100
Wire Wire Line
	1050 5400 1100 5400
Wire Wire Line
	1400 5400 1450 5400
Wire Wire Line
	2350 1150 3400 1150
Wire Wire Line
	1500 1550 1700 1550
Wire Wire Line
	1700 1550 1700 1650
Wire Wire Line
	1500 1300 1700 1300
Text Label 1750 1150 0    60   ~ 0
Bat_Positive
Wire Wire Line
	1700 1300 1700 1150
Wire Wire Line
	1700 1150 1950 1150
Text Label 1450 5650 0    60   ~ 0
Ground
Text Label 1050 5650 0    60   ~ 0
Chassis
Text Notes 950  5300 0    60   ~ 0
Do Not Install\n
Text Notes 3050 3200 0    60   ~ 0
Teensy Headers\n
Text Notes 5950 1100 0    60   ~ 0
Debug LEDs\n
Text Notes 2300 750  0    60   ~ 0
Regulator: 12V -> 5v\n
Text Notes 9250 1200 0    60   ~ 0
Ultrasonic Sensor\n
Text Notes 9350 2600 0    60   ~ 0
Flame Sensor\n
Text Notes 9450 5050 0    60   ~ 0
↑ Encoders  ↓\n
Text Notes 3250 5900 0    60   ~ 0
Motor Driver\n
Wire Wire Line
	6300 3600 6300 3650
Text Label 6800 3600 0    60   ~ 0
Piezo-
$EndSCHEMATC
